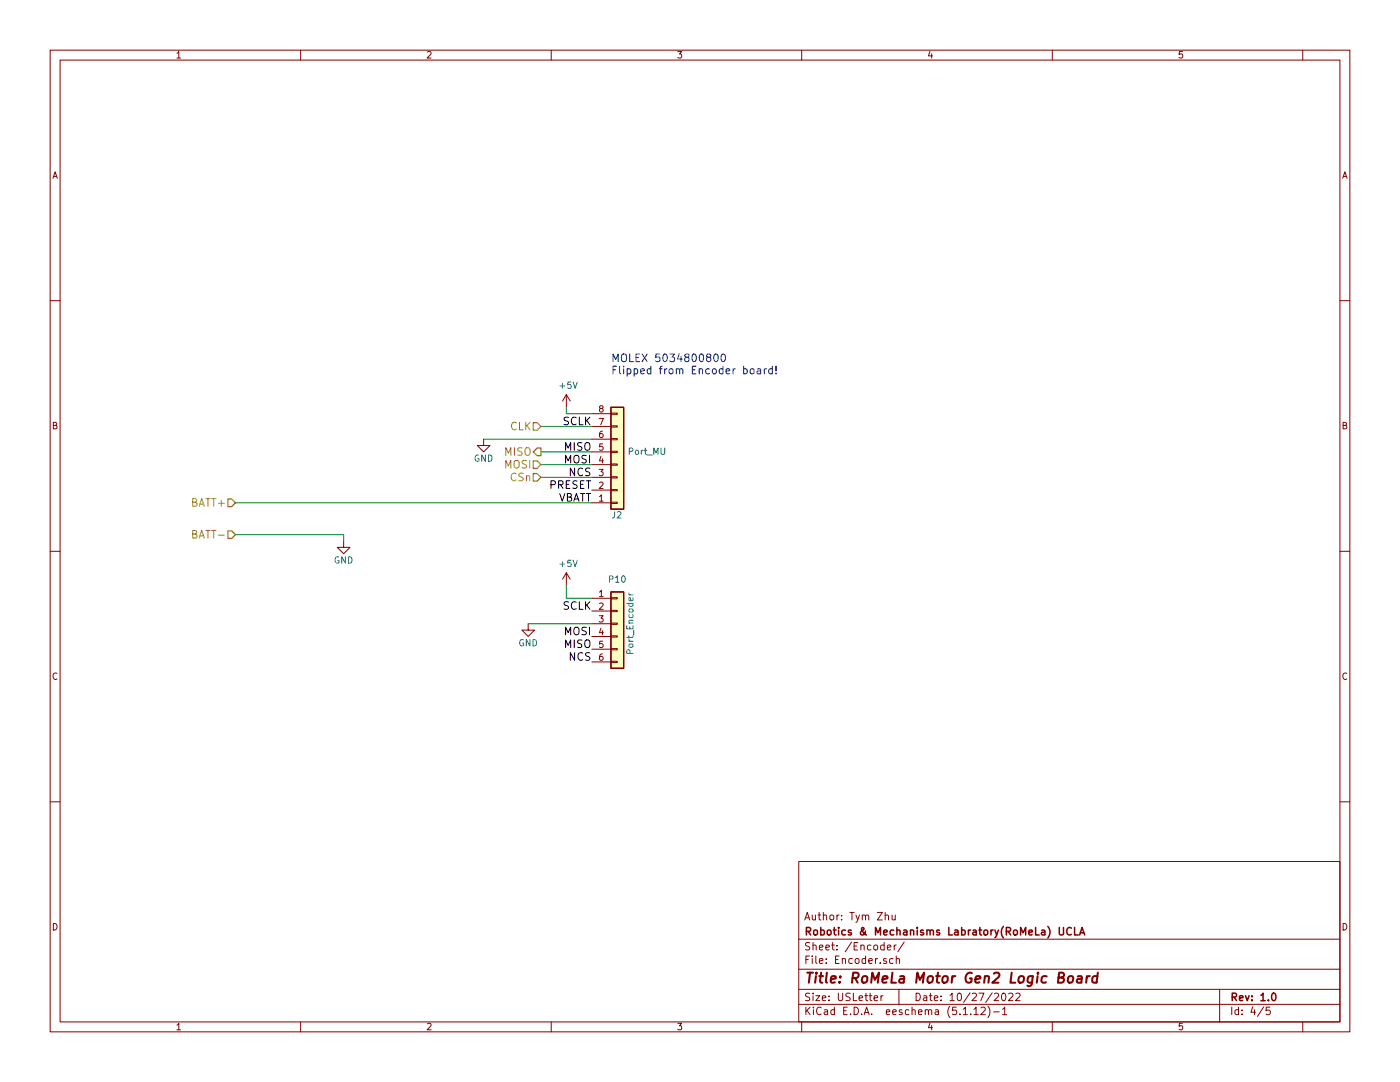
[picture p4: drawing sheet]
EESchema Schematic File Version 4
EELAYER 30 0
EELAYER END
$Descr USLetter 11000 8500
encoding utf-8
Sheet 4 5
Title "RoMeLa Motor Gen2 Logic Board"
Date "10/27/2022"
Rev "1.0"
Comp "Robotics & Mechanisms Labratory(RoMeLa) UCLA"
Comment1 "Author: Tym Zhu"
Comment2 ""
Comment3 ""
Comment4 ""
$EndDescr
Text HLabel 4250 3750 0    60   Input ~ 0
CSn
Text HLabel 4250 3350 0    60   Input ~ 0
CLK
Text HLabel 4250 3550 0    60   Output ~ 0
MISO
Text HLabel 4250 3650 0    60   Input ~ 0
MOSI
$Comp
L Motor_Gen2L-rescue:GND-power #PWR094
U 1 1
P 2700 4250
F 0 "#PWR094" H 2700 4000 50  0001 C CNN
F 1 "GND" H 2700 4100 50  0000 C CNN
F 2 "" H 2700 4250 50  0000 C CNN
F 3 "" H 2700 4250 50  0000 C CNN
	1    2700 4250
	1    0    0    -1  
$EndComp
Text HLabel 1850 3950 0    60   Input ~ 0
BATT+
Text HLabel 1850 4200 0    60   Input ~ 0
BATT-
Wire Wire Line
	2700 4250 2700 4200
Text Label 4650 4800 2    60   ~ 0
SCLK
$Comp
L Motor_Gen2L-rescue:Conn_01x06-Connector_Generic P?
U 1 1
P 4850 4900
AR Path="/5827F7AC/5E99C8B7" Ref="P?"  Part="1" 
AR Path="/5829B004/5E99C8B7" Ref="P10"  Part="1" 
F 0 "P10" H 4850 5250 50  0000 C CNN
F 1 "Port_Encoder" V 4950 4900 50  0000 C CNN
F 2 "RoMeLa_Motor:JST_SH_BM06B-SRSS-TB_1x06-1MP_P1.00mm_Vertical" H 4850 4900 50  0001 C CNN
F 3 "" H 4850 4900 50  0000 C CNN
	1    4850 4900
	1    0    0    -1  
$EndComp
$Comp
L Motor_Gen2L-rescue:GND-power #PWR?
U 1 1
P 4150 4900
AR Path="/5827F7AC/5E99C8BD" Ref="#PWR?"  Part="1" 
AR Path="/5829B004/5E99C8BD" Ref="#PWR099"  Part="1" 
F 0 "#PWR099" H 4150 4650 50  0001 C CNN
F 1 "GND" H 4150 4750 50  0000 C CNN
F 2 "" H 4150 4900 50  0000 C CNN
F 3 "" H 4150 4900 50  0000 C CNN
	1    4150 4900
	1    0    0    -1  
$EndComp
Wire Wire Line
	4450 4600 4450 4700
Wire Wire Line
	4450 4700 4650 4700
Text Label 4650 5200 2    60   ~ 0
NCS
Text Label 4650 5100 2    60   ~ 0
MISO
Wire Wire Line
	4150 4900 4650 4900
Text Label 4650 5000 2    60   ~ 0
MOSI
Wire Wire Line
	1850 4200 2700 4200
$Comp
L Motor_Gen2L-rescue:+5V-power #PWR0121
U 1 1
P 4450 4600
F 0 "#PWR0121" H 4450 4450 50  0001 C CNN
F 1 "+5V" H 4465 4773 50  0000 C CNN
F 2 "" H 4450 4600 50  0001 C CNN
F 3 "" H 4450 4600 50  0001 C CNN
	1    4450 4600
	1    0    0    -1  
$EndComp
$Comp
L Motor_Gen2L-rescue:Conn_01x08-Connector_Generic J2
U 1 1
P 4850 3650
F 0 "J2" H 4800 4050 50  0000 L CNN
F 1 "Port_MU" H 4930 3551 50  0000 L CNN
F 2 "RoMeLa_Motor:FFC_8POS_0.5mm_BackFlip" H 4850 3650 50  0001 C CNN
F 3 "~" H 4850 3650 50  0001 C CNN
	1    4850 3650
	1    0    0    1   
$EndComp
$Comp
L Motor_Gen2L-rescue:+5V-power #PWR0124
U 1 1
P 4450 3200
F 0 "#PWR0124" H 4450 3050 50  0001 C CNN
F 1 "+5V" H 4465 3373 50  0000 C CNN
F 2 "" H 4450 3200 50  0001 C CNN
F 3 "" H 4450 3200 50  0001 C CNN
	1    4450 3200
	1    0    0    -1  
$EndComp
Wire Wire Line
	4450 3200 4450 3250
Wire Wire Line
	4450 3250 4650 3250
Text Label 4650 3350 2    60   ~ 0
SCLK
$Comp
L Motor_Gen2L-rescue:GND-power #PWR?
U 1 1
P 3800 3450
AR Path="/5827F7AC/6353884F" Ref="#PWR?"  Part="1" 
AR Path="/5829B004/6353884F" Ref="#PWR0125"  Part="1" 
F 0 "#PWR0125" H 3800 3200 50  0001 C CNN
F 1 "GND" H 3800 3300 50  0000 C CNN
F 2 "" H 3800 3450 50  0000 C CNN
F 3 "" H 3800 3450 50  0000 C CNN
	1    3800 3450
	1    0    0    -1  
$EndComp
Wire Wire Line
	3800 3450 4650 3450
Text Label 4650 3550 2    60   ~ 0
MISO
Text Label 4650 3650 2    60   ~ 0
MOSI
Text Label 4650 3750 2    60   ~ 0
NCS
Text Label 4650 3850 2    60   ~ 0
PRESET
Text Label 4650 3950 2    60   ~ 0
VBATT
Wire Wire Line
	4650 3750 4250 3750
Wire Wire Line
	4250 3350 4650 3350
Wire Wire Line
	4250 3650 4650 3650
Wire Wire Line
	4250 3550 4650 3550
Text Notes 4800 2950 0    60   ~ 0
MOLEX 5034800800\nFlipped from Encoder board!
Wire Wire Line
	1850 3950 4650 3950
$EndSCHEMATC
